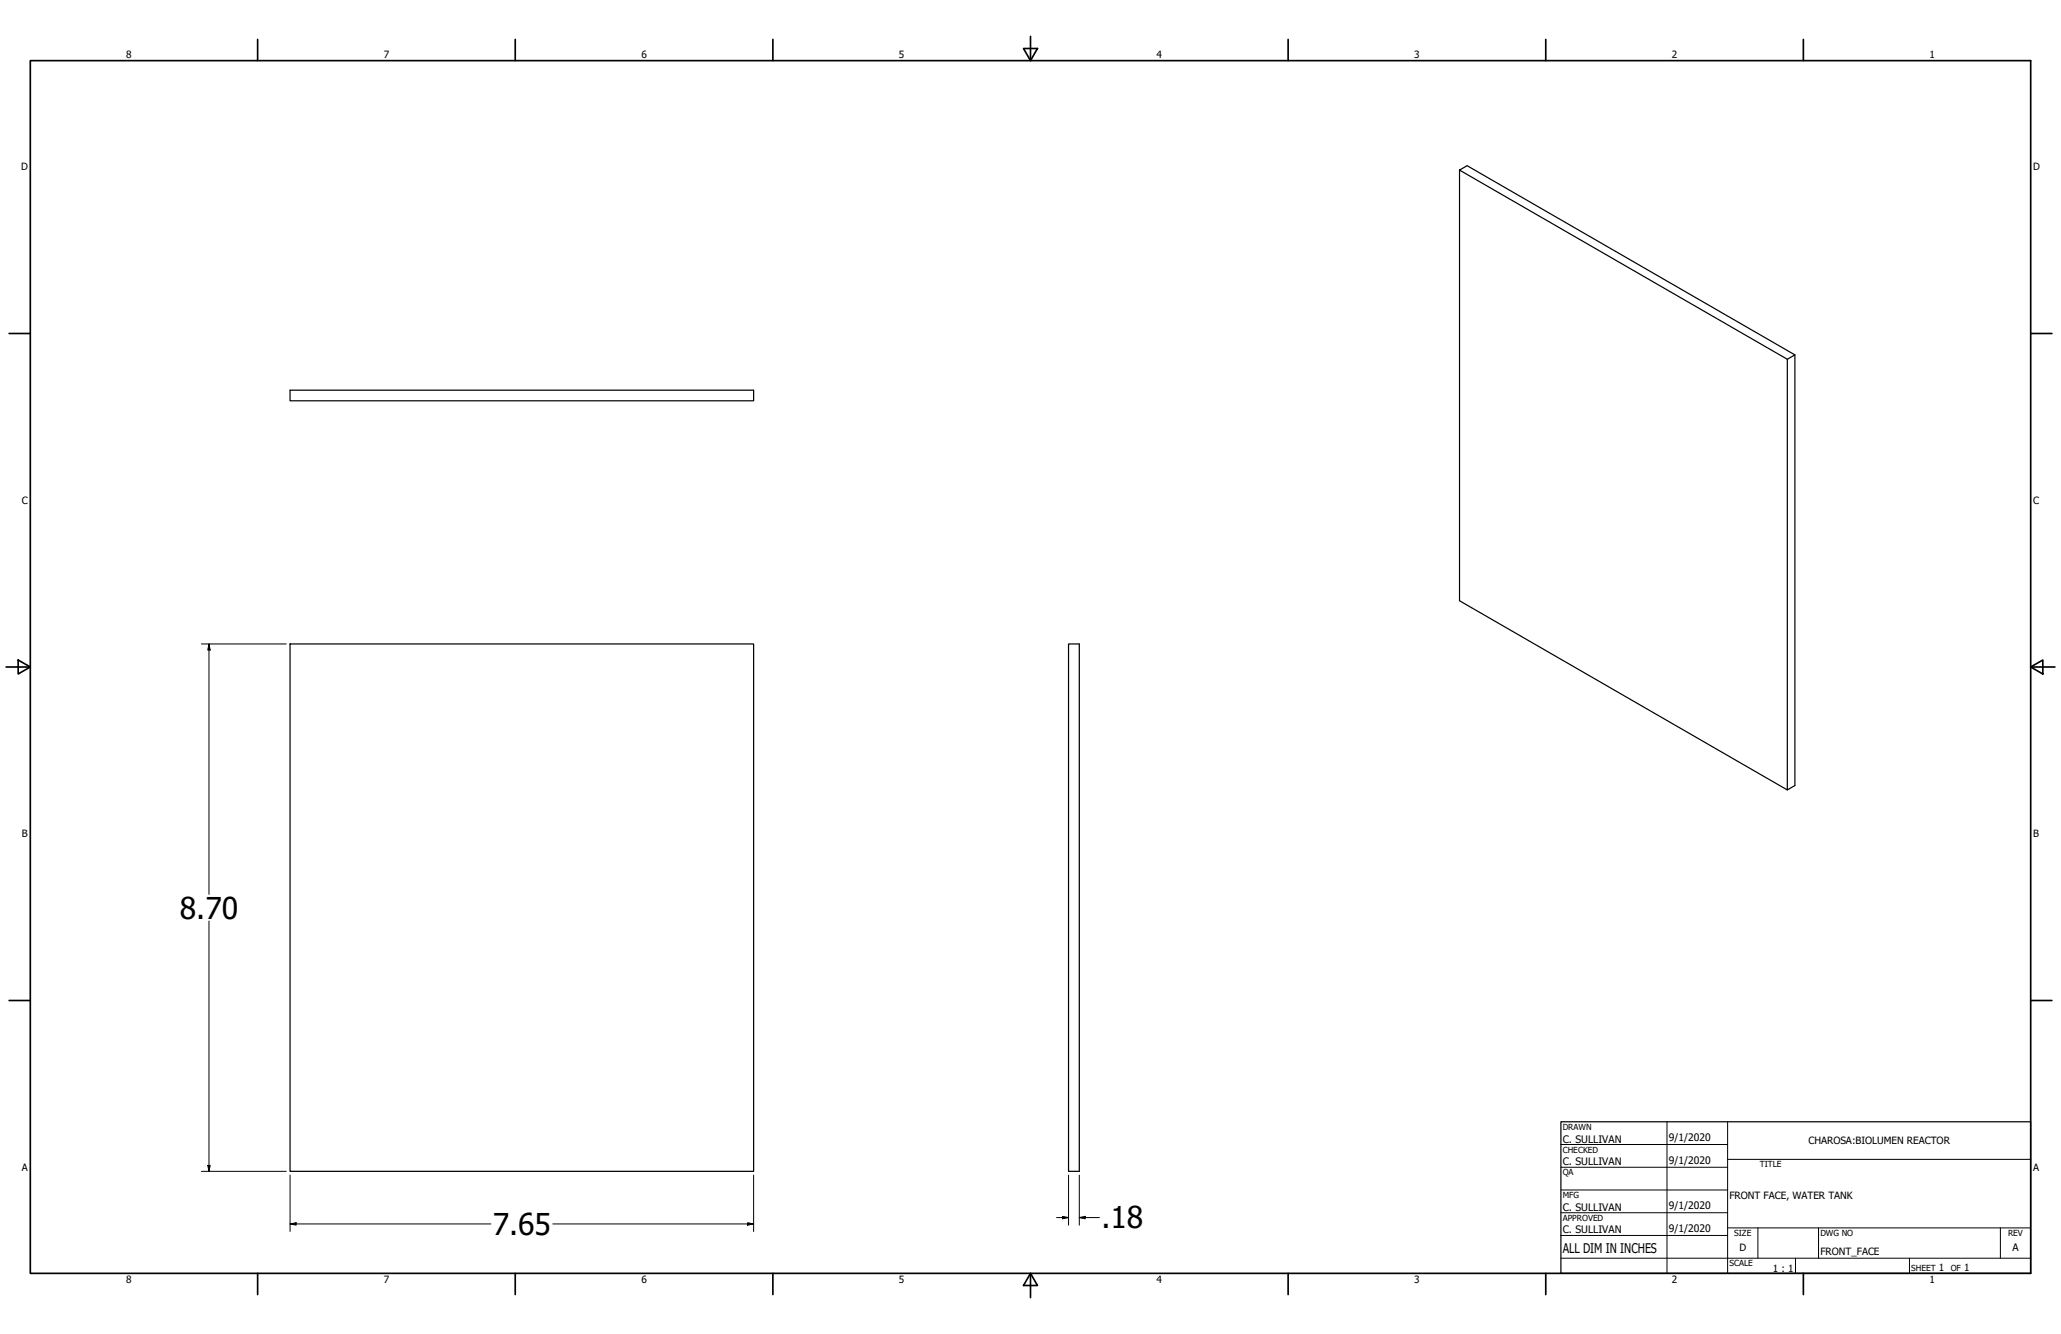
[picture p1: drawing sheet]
<svg xmlns="http://www.w3.org/2000/svg" width="864mm" height="559mm" viewBox="0 0 864 559" stroke-linecap="round" stroke-linejoin="round" font-family="sans-serif">
<!-- layer: Visible (ANSI) -->
<path d="M611.6 71.2v180.5l137.3 79.2v-180.4l-137.3-79.3 3.1-1.8 137.4 79.3v180.4l-3.2 1.8M752.1 148.7l-3.2 1.8M121.5 163.4h194.3v4.5h-194.3zM121.5 269.7h194.3v221h-194.3zM447.7 269.7h4.5v221h-4.5z" fill="none" stroke="#000" stroke-width=".51"/>
<!-- layer: Title (ANSI) -->
<g fill="none" stroke="#000" stroke-width=".42">
<path d="M654 479.4h69.9M698.5 469.9v63.5M723.9 469.9v63.5M654 488.9h69.9M654 498.5h69.9M723.9 485.6h127M654 508h69.9M654 517.5h69.9M723.9 514.3h127M736.6 514.3v12.7M762 514.3v12.7M838.2 514.3v12.7"/>
<path d="M654 527h196.9M752.3 527v6.4M800.1 527v6.4"/>
</g>
<path d="M654 469.9h196.9v63.5h-196.9z" fill="none" stroke="#000" stroke-width=".51"/>
<!-- layer: Border (ANSI) -->
<g fill="none" stroke="#000" stroke-width=".7">
<path d="M107.9 16.5v8.9M215.9 16.5v8.9M323.8 16.5v8.9M431.8 15.2v10.2M539.8 16.5v8.9M647.7 16.5v8.9M755.6 16.5v8.9M12.7 25.4h838.2v508h-838.2zM428.9 20.3h5.8l-2.9 5.1zM3.8 139.7h8.9M850.9 139.7h8.9M2.5 279.4h10.2"/>
<path d="M7.6 276.5l5.1 2.9-5.1 2.9zM850.9 279.4l5.1-2.9v5.8zM850.9 279.4h10.2M3.8 419.1h8.9M850.9 419.1h8.9M107.9 533.4v8.9M215.9 533.4v8.9M323.8 533.4v8.9M431.8 533.4l2.9 5.1h-5.8zM431.8 533.4v10.2M539.8 533.4v8.9M647.7 533.4v8.9"/>
<path d="M755.6 533.4v8.9"/>
</g>
<!-- layer: Dimension (ANSI) -->
<g fill="none" stroke="#000" stroke-width=".42">
<path d="M84.4 269.7h35.6M87.6 269.7l.5 2.6h-1zM87.6 269.7v104.9M87.6 385.8v104.9M84.4 490.7h35.6M87.1 488.2h1l-.5 2.5zM121.5 492.3v23.6M315.8 492.3v23.6M447.7 492.3v20.9M452.2 492.3v20.9M121.5 512.7l2.6-.5v1zM121.5 512.7h84.2"/>
<path d="M231.6 512.7h84.2M313.2 512.2l2.6 .5-2.6 .5zM442.7 510h5M445.2 509.5l2.5 .5-2.5 .5zM452.2 510l2.5-.5v1zM452.2 510h8.5"/>
</g>
<g fill="#000">
<path d="M87.6 269.7l.5 2.6h-1z" fill-rule="evenodd"/>
<path d="M87.1 488.2h1l-.5 2.5z" fill-rule="evenodd"/>
<path d="M121.5 512.7l2.6-.5v1z" fill-rule="evenodd"/>
<path d="M313.2 512.2l2.6 .5-2.6 .5z" fill-rule="evenodd"/>
<path d="M445.2 509.5l2.5 .5-2.5 .5z" fill-rule="evenodd"/>
<path d="M452.2 510l2.5-.5v1z" fill-rule="evenodd"/>
</g>
<g font-size="12.6">
<text x="75.4" y="384.8">8.70</text>
<text x="461.5" y="514.6">.18</text>
<text x="206.4" y="517.3">7.65</text>
</g>
<text font-size="5.6" x="654.8" y="524.8">ALL DIM IN INCHES</text>
<g font-size="4.3">
<text x="654.8" y="478.6">C. SULLIVAN</text>
<text x="699.3" y="478">9/1/2020</text>
<text x="654.8" y="488.1">C. SULLIVAN</text>
<text x="699.3" y="487.5">9/1/2020</text>
<text x="654.8" y="507.2">C. SULLIVAN</text>
<text x="699.3" y="506.5">9/1/2020</text>
<text x="654.8" y="516.7">C. SULLIVAN</text>
<text x="699.3" y="516.1">9/1/2020</text>
<text x="843.2" y="524.2">A</text>
</g>
<g font-size="4.2">
<text x="52.8" y="24.4">8</text>
<text x="160.8" y="24.4">7</text>
<text x="268.7" y="24.4">6</text>
<text x="376.7" y="24.4">5</text>
<text x="484.6" y="24.4">4</text>
<text x="592.6" y="24.4">3</text>
<text x="700.5" y="24.4">2</text>
<text x="808.5" y="24.4">1</text>
<text x="8.8" y="71.4">D</text>
<text x="851.9" y="71.4">D</text>
<text x="9.1" y="211.1">C</text>
<text x="851.9" y="211.1">C</text>
<text x="9.2" y="350.8">B</text>
<text x="851.9" y="350.8">B</text>
<text x="757.7" y="479.3">CHAROSA:BIOLUMEN REACTOR</text>
<text x="9.1" y="490.5">A</text>
<text x="851.9" y="490.5">A</text>
<text x="724.7" y="502.2">FRONT FACE, WATER TANK</text>
<text x="728.9" y="524.1">D</text>
<text x="762.8" y="525.7">FRONT_FACE</text>
<text x="742.9" y="532.6">1 : 1</text>
<text x="812.4" y="532.6">1</text>
<text x="823" y="532.6">1</text>
<text x="52.8" y="537.5">8</text>
<text x="160.8" y="537.5">7</text>
<text x="268.7" y="537.5">6</text>
<text x="376.7" y="537.5">5</text>
<text x="484.6" y="537.5">4</text>
<text x="592.6" y="537.5">3</text>
<text x="700.5" y="537.5">2</text>
<text x="808.5" y="537.5">1</text>
</g>
<g font-size="3.5">
<text x="654.8" y="473.2">DRAWN</text>
<text x="654.8" y="482.8">CHECKED</text>
<text x="737.4" y="488.9">TITLE</text>
<text x="654.8" y="492.3">QA</text>
<text x="654.8" y="501.8">MFG</text>
<text x="654.8" y="511.4">APPROVED</text>
<text x="726.7" y="517.7">SIZE</text>
<text x="762.8" y="517.7">DWG NO</text>
<text x="841.4" y="517.7">REV</text>
<text x="724.7" y="530.4">SCALE</text>
<text x="800.9" y="532.6">SHEET</text>
<text x="817.4" y="532.6">OF</text>
</g>
</svg>
